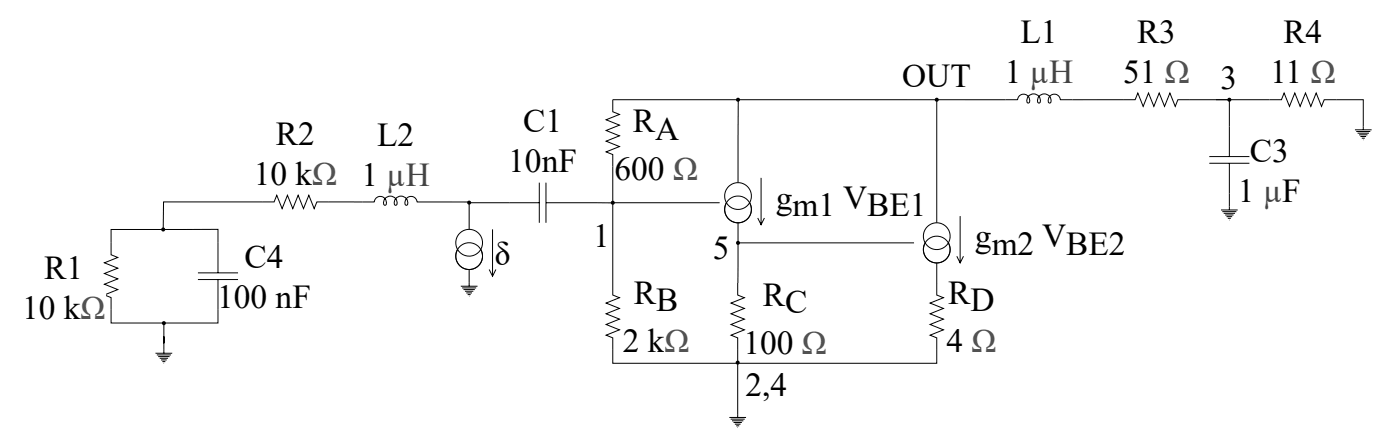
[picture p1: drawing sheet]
<svg xmlns="http://www.w3.org/2000/svg" width="518mm" height="163mm" viewBox="0 0 518 163" stroke-linecap="round" stroke-linejoin="round" font-family="sans-serif">
<path d="M415.8 36.9h4.4l1-2.5 2 4.9 2-4.9 1.9 4.9 2-4.9 2 4.9 2-4.9 1.9 4.9 1-2.4h19.1" fill="none" stroke="#000" stroke-width=".37"/>
<path d="M431.2 19.4h9.2v13.9h-9.2z" fill="#fff"/>
<path d="M469.9 36.9h4.5l.9-2.5 2 4.9 2-4.9 2 4.9 2-4.9 1.9 4.9 2-4.9 2 4.9 1-2.4h4.4" fill="none" stroke="#000" stroke-width=".37"/>
<path d="M485.1 19.4h9.2v13.9h-9.2z" fill="#fff"/>
<path d="M273.3 36.9l-.1 30.6M346.8 36.9v45.5M226.8 74.9h39.6M346.8 104.6v4.5l2.4 1-4.9 1.9 4.9 2-4.9 2 4.9 2-4.9 1.9 4.9 2-4.9 2 2.5 1v4.4" fill="none" stroke="#000" stroke-width=".37"/>
<path d="M359.7 118.8h9.2v13.9h-9.2z" fill="#fff"/>
<path d="M273.1 104.6v4.5l2.4 1-4.9 1.9 4.9 2-4.9 2 4.9 2-4.9 1.9 4.9 2-4.9 2 2.5 1v9.4" fill="none" stroke="#000" stroke-width=".37"/>
<path d="M296.9 119.6h9.2v13.8h-9.2z" fill="#fff"/>
<path d="M226.8 74.9v34.2l2.5 1-4.9 1.9 4.9 2-4.9 2 4.9 2-4.9 1.9 4.9 2-4.9 2 2.4 1v4.4" fill="none" stroke="#000" stroke-width=".37"/>
<path d="M246 118.8h9.1v13.9h-9.1z" fill="#fff"/>
<path d="M226.8 36.9v4.4l2.5 1-4.9 2 4.9 2-4.9 1.9 4.9 2-4.9 2 4.9 2-4.9 1.9 2.4 1v4.5" fill="none" stroke="#000" stroke-width=".37"/>
<path d="M249.2 55.3h9.2v13.8h-9.2z" fill="#fff"/>
<path d="M346.8 97.2v7.4M226.8 129.3v5h120v-5M273.1 134v20.3M270 154.3h6.2M270.5 154.9h5.2M271 155.6h4.2M271.5 156.2h3.1M272 156.8h2.1M272.5 157.4h1.1M273 158h.1" fill="none" stroke="#000" stroke-width=".37"/>
<circle cx="273.1" cy="134" r=".74" fill="#000"/>
<path d="M275.7 134.7h16v15h-16z" fill="#fff"/>
<g fill="#000">
<circle cx="273.2" cy="36.9" r=".74"/>
<circle cx="226.8" cy="74.9" r=".74"/>
</g>
<path d="M219.5 79.3h6.7v15.1h-6.7z" fill="#fff"/>
<circle cx="346.8" cy="36.9" r=".74" fill="#000"/>
<circle cx="346.8" cy="92.2" r="4.9" fill="#fff"/>
<circle cx="346.8" cy="92.2" r="4.9" fill="none" stroke="#000" stroke-width=".37"/>
<circle cx="346.8" cy="87.3" r="4.9" fill="#fff"/>
<g fill="none" stroke="#000" stroke-width=".37">
<circle cx="346.8" cy="92.2" r="4.9"/>
<circle cx="346.8" cy="87.3" r="4.9"/>
</g>
<circle cx="273.2" cy="77.4" r="4.9" fill="#fff"/>
<circle cx="273.2" cy="77.4" r="4.9" fill="none" stroke="#000" stroke-width=".37"/>
<circle cx="273.2" cy="72.5" r="4.9" fill="#fff"/>
<g fill="none" stroke="#000" stroke-width=".37">
<path d="M372.2 36.9h4.5a2.22 2.22 0 0 1 2.8-2 2.22 2.22 0 0 1 1.4 3.1l-.3 .1a1.71 1.71 0 0 1 .4-2.8 2.42 2.42 0 0 1 3-.2 2.42 2.42 0 0 1 .8 2.9l-.2 .1a1.71 1.71 0 0 1 .3-2.8 2.42 2.42 0 0 1 3.1-.2 2.42 2.42 0 0 1 .8 2.9l-.2 .1a1.71 1.71 0 0 1 .3-2.8 2.23 2.23 0 0 1 3.6 1.6h4.5M273.2 89.8h65.2M273.2 89.8v14.8M273.2 82.4v7.4"/>
<circle cx="273.2" cy="72.5" r="4.9"/>
<circle cx="273.2" cy="77.4" r="4.9"/>
</g>
<circle cx="273.2" cy="89.8" r=".74" fill="#000"/>
<path d="M381.3 19.7h16v13.8h-16z" fill="#fff"/>
<path d="M455.1 36.9v21M447.7 57.9h14.8M447.7 60.4h14.8M455.1 60.4v11.1" fill="none" stroke="#000" stroke-width=".37"/>
<path d="M467.6 63.7h7.1v13.8h-7.1z" fill="#fff"/>
<g fill="none" stroke="#000" stroke-width=".37">
<path d="M501.6 48h6.1M502.1 48.6h5.1M502.5 49.2h4.3M503.1 49.8h3.1M503.6 50.5h2.1M504.1 51.1h1.1M504.6 51.7h.1M504.7 46.8v1.2M188.5 74.9h11.1M199.6 67.5v14.9M202.1 74.9l25.2 .1M202.1 67.5v14.9"/>
<path d="M452 77.6h6.2M452.5 78.2h5.2M453 78.9h4.2M453.5 79.5h3.1M455.1 76.4v1.2M41.1 89.7v4.5l2.5 1-4.9 2 4.9 1.9-4.9 2 4.9 2-4.9 2 4.9 1.9-4.9 2 2.4 1v4.5M80.7 89.7v11.2M454 80.1h2.1M454.5 80.7h1.1M455 81.3h.1M73.3 103.3h14.8M73.3 100.9h14.8"/>
<path d="M80.7 103.3v11.2"/>
</g>
<path d="M29.9 106.7h9.1v13.9h-9.1z" fill="#fff"/>
<path d="M97 74.6h4.5l1-2.4 1.9 4.9 2-4.9 2 4.9 2-4.9 1.9 4.9 2-4.9 2 4.9 1-2.5h4.4" fill="none" stroke="#000" stroke-width=".37"/>
<path d="M115.7 57.3h9.1v13.8h-9.1z" fill="#fff"/>
<path d="M134.1 74.7h4.5a2.22 2.22 0 0 1 2.8-2 2.22 2.22 0 0 1 1.4 3.1l-.3 .1a1.71 1.71 0 0 1 .3-2.8 2.42 2.42 0 0 1 3.1-.2 2.42 2.42 0 0 1 .8 2.9l-.2 .1a1.71 1.71 0 0 1 .3-2.8 2.42 2.42 0 0 1 3-.2 2.42 2.42 0 0 1 .9 2.9l-.3 .1a1.71 1.71 0 0 1 .3-2.8 2.23 2.23 0 0 1 3.7 1.6h4.4" fill="none" stroke="#000" stroke-width=".37"/>
<path d="M143.1 57.5h16.1v13.9h-16.1z" fill="#fff"/>
<path d="M121.7 74.6l12.4 .1M158.8 74.7l29.7 .2M173.7 74.9v9.9" fill="none" stroke="#000" stroke-width=".37"/>
<circle cx="173.7" cy="94.7" r="4.9" fill="#fff"/>
<circle cx="173.7" cy="94.7" r="4.9" fill="none" stroke="#000" stroke-width=".37"/>
<circle cx="173.7" cy="89.7" r="4.9" fill="#fff"/>
<g fill="none" stroke="#000" stroke-width=".37">
<path d="M226.8 36.9h145.4M415.8 36.9h-18.8M450.1 36.9h19.8M173.7 99.6v6.2M181.1 99.6l1.2 2.5 1.3-2.5M182.3 84.8v17.3M60.7 119.5v11.1M170.6 105.8h6.2M171.1 106.4h5.2M171.6 107h4.2M172.1 107.7h3.1M172.6 108.3h2.1"/>
<path d="M173.1 108.9h1.1M173.6 109.5h.1M57.6 130.6h6.2M58.1 131.2h5.2M58.6 131.8h4.2M59.1 132.4h3.1M59.6 133.1h2.1M60.1 133.7h1.1M60.6 134.3h.1"/>
<circle cx="173.7" cy="94.7" r="4.9"/>
<circle cx="173.7" cy="89.7" r="4.9"/>
</g>
<g fill="#000">
<circle cx="455.1" cy="36.9" r=".74"/>
<circle cx="173.7" cy="74.9" r=".74"/>
</g>
<path d="M451.7 18.9h6.7v15.1h-6.7z" fill="#fff"/>
<path d="M494.6 36.9h10.1v9.9M455.1 71.5v4.9" fill="none" stroke="#000" stroke-width=".37"/>
<path d="M334 20.4h25.3v14.9h-25.3z" fill="#fff"/>
<path d="M97 74.6h-36.5l-.1 10.2M226.8 61.6v13.3M281.7 65.7v17.4M355.4 79.9v17.3M60.4 84.8h20.3v4.9M60.4 84.8h-19.3v4.9M280.5 80.6l1.2 2.5 1.3-2.5M354.2 94.7l1.2 2.5 1.3-2.5M41.1 114.5v4.9h39.6v-4.9" fill="none" stroke="#000" stroke-width=".37"/>
<g fill="#000">
<circle cx="60.4" cy="84.8" r=".74"/>
<circle cx="60.7" cy="119.5" r=".74"/>
</g>
<g font-size="12.4">
<text x="377.7" y="16">L1</text>
<text x="420.9" y="15.7">R3</text>
<text x="475.1" y="15.7">R4</text>
<text x="333.9" y="32">OUT</text>
<text x="371.9" y="30.8">1 µH</text>
<text x="415.8" y="30.6">51</text>
<text x="451.9" y="33">3</text>
<text x="470.2" y="30.6">11</text>
<text x="102.2" y="53.6">R2</text>
<text x="139.6" y="53.8">L2</text>
<text x="193.7" y="48.9">C1</text>
<text x="234.3" y="48.9">RA</text>
<text x="462.7" y="60">C3</text>
<text x="188.2" y="63.7">10nF</text>
<text x="94" y="68.4">10 kΩ</text>
<text x="133.8" y="68.6">1 µH</text>
<text x="227.5" y="66.4">600 Ω</text>
<text x="287.2" y="77.3">gm1 VBE1</text>
<text x="458.3" y="74.8">1 µF</text>
<text x="219.5" y="91.1">1</text>
<text x="263.9" y="95.6">5</text>
<text x="360.9" y="91.4">gm2 VBE2</text>
<text x="90.5" y="99">C4</text>
<text x="183.1" y="97.8">δ</text>
<text x="16.4" y="103">R1</text>
<text x="80.4" y="113.9">100 nF</text>
<text x="234.7" y="112.4">RB</text>
<text x="282.4" y="113.1">RC</text>
<text x="351" y="112.4">RD</text>
<text x="8.2" y="117.8">10 kΩ</text>
<text x="230.6" y="130">2 k</text>
<text x="275.2" y="130.7">100 Ω</text>
<text x="350.4" y="130">4 Ω</text>
<text x="275.9" y="146.5">2,4</text>
</g>
<g font-size="12.4" fill="#4d5156">
<text x="431.3" y="30.6">Ω</text>
<text x="485.2" y="30.6">Ω</text>
<text x="246" y="130">Ω</text>
</g>
</svg>
